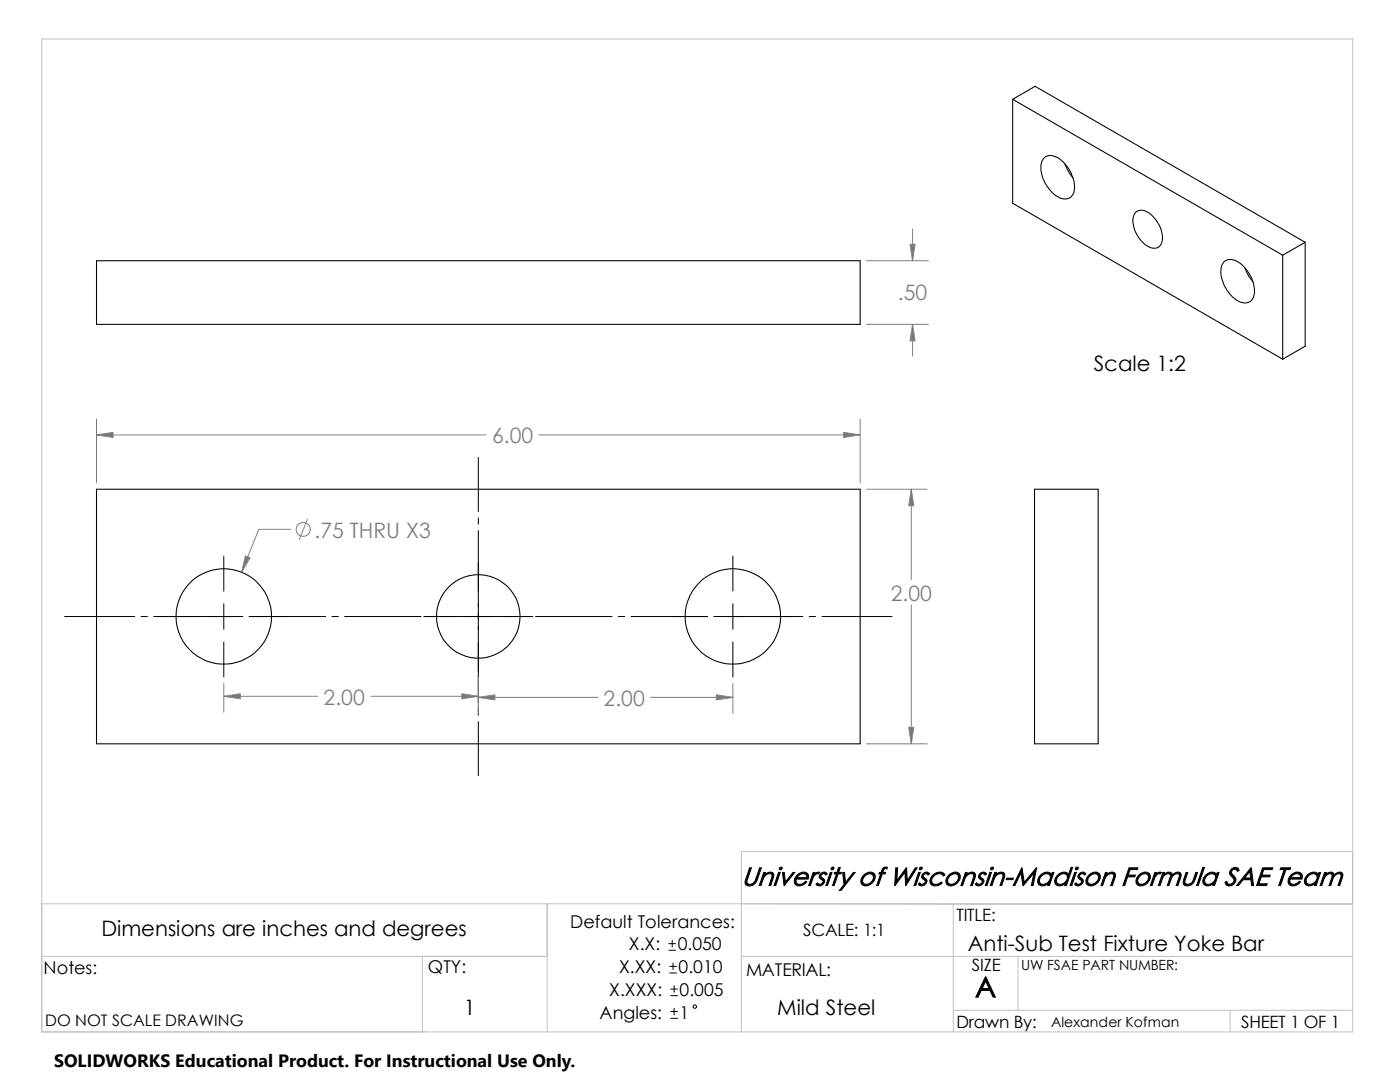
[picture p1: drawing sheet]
<svg xmlns="http://www.w3.org/2000/svg" width="279mm" height="216mm" viewBox="0 0 279 216" stroke-linecap="round" stroke-linejoin="round" font-family="sans-serif">
<g fill="none" stroke="#c0c0c0" stroke-width=".2">
<path d="M8.3 7.8h261.7v198.1h-261.7zM270 169.9h-122v36M8.3 190.8h100.9M8.3 180.3h261.7M84.3 190.8v15.1M109.2 180.3v25.6M148 180.3l42.2 .1M148 190.8h122M190.2 180.4h79.8M190.2 180.4v25.5M203.2 190.8v10.8M190.2 201.6h79.8"/>
<path d="M245.5 201.6v4.3"/>
</g>
<g fill="none" stroke="#000" stroke-width=".21">
<path d="M202.1 19.8l53.9 31.1M202.1 19.8l4.5-2.6 53.9 31.1M202.1 19.8v20.8l53.9 31.1M208.2 31.7a2.04 2.04 0 0 1 2.7-.3 7 7 0 0 1 3.4 7.1 2.09 2.09 0 0 1-3.4 .7 6.9 6.9 0 0 1-3-6.9zM212.5 32.7l.9 1.8 .7 1M19.3 52h152.4v12.7h-152.4zM226.8 42.2a2.44 2.44 0 0 1 3.1 .8 5.7 5.7 0 0 1 1.9 5.5 1.79 1.79 0 0 1-2.9 .5 5.9 5.9 0 0 1-2.6-6zM244.3 52.2a2.99 2.99 0 0 1 3.9 1 6.6 6.6 0 0 1 2 6 1.93 1.93 0 0 1-3 .9 6.9 6.9 0 0 1-3.4-7.1zM248.5 53.4l.8 1.8 .8 1M256 50.9v20.8M260.5 48.3v20.8l-4.5 2.6M260.5 48.3l-4.5 2.6"/>
<path d="M19.3 97.6h152.4v50.8h-152.4zM206.5 97.6h12.7v50.8h-12.7z"/>
<circle cx="44.7" cy="123" r="9.5"/>
<circle cx="95.5" cy="123" r="8.3"/>
<circle cx="146.3" cy="123" r="9.5"/>
</g>
<g fill="none" stroke="#808080" stroke-width=".2">
<path d="M172.9 52h12.4M182.1 45.7v6.3M172.9 64.7h12.4M182.1 64.7v6.4M19.3 83.6v12.8M19.3 86.8h77.7M107.6 86.8h64.1M171.7 83.6v12.8M172.9 97.6h12.1M181.9 97.6v18.1M58 105.6h-6.4l-3.4 8.6M61.3 103.6l-1.6 4.1"/>
<path d="M44.7 136.4v5.7M44.7 138.9h18.7M74 138.9h21.5M95.5 135.2v7.1M95.5 139.1h23.8M129.8 139.1h16.5M146.3 136.4v5.9M181.9 120.7v27.7M172.9 148.4h12.1"/>
<circle cx="60.5" cy="105.6" r="1.4"/>
</g>
<g fill="#808080" stroke="#808080" stroke-width=".2">
<path d="M182.1 64.7l.5 3.3h-1z"/>
<path d="M181.6 48.7h1l-.5 3.3z"/>
<path d="M44.7 138.9l3.3-.5v1z"/>
<path d="M181.9 97.6l.5 3.3h-1z"/>
<path d="M92.2 138.4l3.3 .5-3.3 .5z"/>
<path d="M143 138.6l3.3 .5-3.3 .6z"/>
<path d="M168.4 86.3l3.3 .5-3.3 .5z"/>
<path d="M19.3 86.8l3.3-.5v1z"/>
<path d="M181.4 145.1h1l-.5 3.3z"/>
<path d="M95.5 139.1l3.3-.5v1.1z"/>
<path d="M49 110.9l.9 .4-1.7 2.9z"/>
</g>
<g fill="none" stroke="#000" stroke-width=".2">
<path d="M95.5 91.3v10.8M44.7 111v6.9M95.5 103.3v1.3M95.5 105.9v34.3M146.3 111v6.9M12.9 123h14M28.2 123h1.2M30.7 123h17.8M44.7 120.5v5.1M44.7 128.1v7M49.7 123h15.3M66.3 123h1.2"/>
<path d="M68.8 123h15.2M84.6 123h21.7M106.9 123h15.2M123.4 123h1.3M125.9 123h15.3M142.5 123h17.7M146.3 120.5v5.1M146.3 128.1v7M161.5 123h1.3M164 123h14M95.5 141.4v1.3M95.5 144v10.8"/>
<path d="M133.5 189.6h1.3M133.5 188.3h1.3M133.6 194.1h1.4M133.6 192.8h1.4M133.9 198.7h1.3M133.9 197.4h1.3M134.2 187.6v1.4M134.3 192.2v1.3M134.5 196.7v1.3M133.9 203.2h1.3M133.9 201.8h1.3M134.5 201.2v1.3"/>
<circle cx="138.7" cy="200.9" r=".34"/>
</g>
<path d="M10.8 209.2h104.1v6.7h-104.1z" fill="#fff"/>
<text font-size="5.6" x="194.6" y="199">A</text>
<text font-size="5.2" x="148" y="176.7">University of Wisconsin-Madison Formula SAE Team</text>
<g font-size="4.2" fill="#808080">
<text x="179.2" y="59.8">.50</text>
<text x="98.2" y="88.4">6.00</text>
<text x="62.8" y="107.3">.75 THRU X3</text>
<text x="177.8" y="119.8">2.00</text>
<text x="64.6" y="140.6">2.00</text>
<text x="120.5" y="140.8">2.00</text>
</g>
<g font-size="4.2">
<text x="218.3" y="74">Scale 1:2</text>
<text x="20.2" y="186.9">Dimensions are inches and degrees</text>
<text x="193.1" y="189.7">Anti-Sub Test Fixture Yoke Bar</text>
<text x="92.5" y="202.6">1</text>
<text x="155.1" y="202.6">Mild Steel</text>
</g>
<text font-size="3.6" x="10.8" y="213">SOLIDWORKS Educational Product. For Instructional Use Only.</text>
<g font-size="3.5">
<text x="113.8" y="185.1">Default Tolerances:</text>
<text x="125.5" y="189.7">X.X:</text>
<text x="135.3" y="189.7">0.050</text>
<text x="8.7" y="194.4">Notes:</text>
<text x="85.4" y="194.2">QTY:</text>
<text x="123.5" y="194.2">X.XX:</text>
<text x="135.4" y="194.2">0.010</text>
<text x="148.9" y="194.7">MATERIAL:</text>
<text x="119.6" y="203.2">Angles:</text>
<text x="121.6" y="198.7">X.XXX:</text>
<text x="135.6" y="198.7">0.005</text>
<text x="135.6" y="203.2">1</text>
</g>
<g font-size="3.4">
<text x="190.9" y="183.9">TITLE:</text>
<text x="160.3" y="186.8">SCALE: 1:1</text>
<text x="194" y="193.8">SIZE</text>
<text x="190.9" y="205.1">Drawn By:</text>
<text x="247.7" y="205.1">SHEET 1 OF 1</text>
</g>
<text font-size="3.2" x="9" y="204.8">DO NOT SCALE DRAWING</text>
<g font-size="2.8">
<text x="203.8" y="193.5">UW FSAE PART NUMBER:</text>
<text x="209.8" y="204.9">Alexander Kofman</text>
</g>
</svg>
